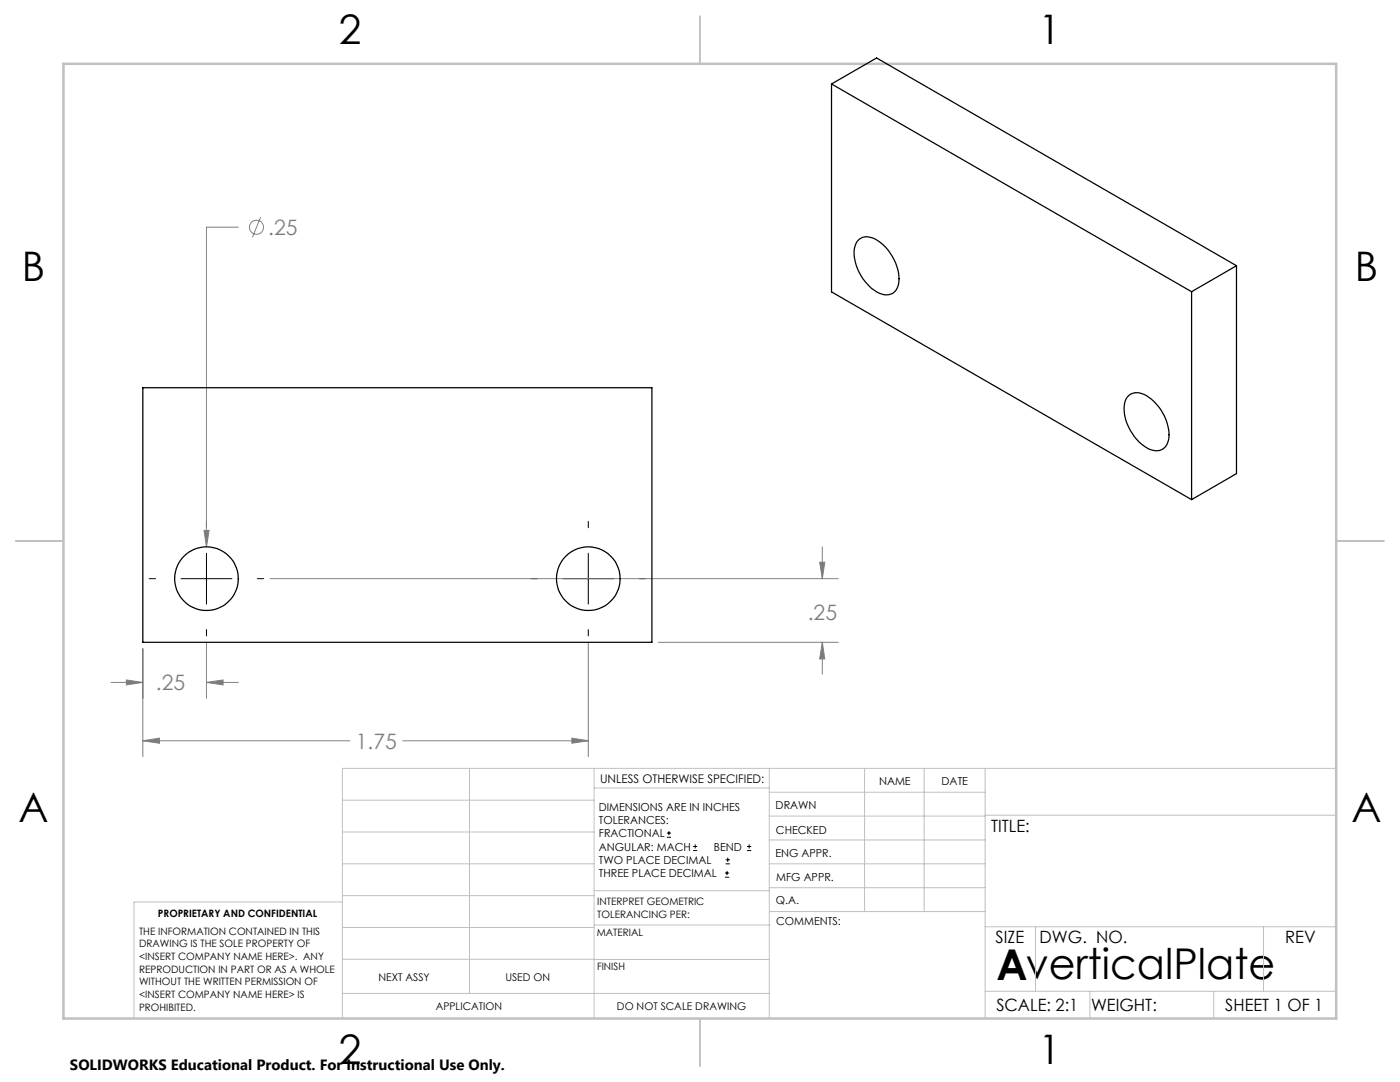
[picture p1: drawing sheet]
<svg xmlns="http://www.w3.org/2000/svg" width="279mm" height="216mm" viewBox="0 0 279 216" stroke-linecap="round" stroke-linejoin="round" font-family="sans-serif">
<g fill="none" stroke="#808080" stroke-width=".2">
<path d="M47.6 45.3h-6.4v63.8M52 43.3l-1.6 4.1M40.7 105.8h1l-.5 3.3zM53.9 115.5h113.4M163.6 112.2h1l-.5 3.3zM164.1 109.1v6.4M22.2 136.2h6.3M25.2 135.7l3.3 .5-3.3 .5zM28.5 129.4v21.6M41.2 136.2l3.3-.5v1zM41.2 128.2v11.1M41.2 136.2h6.4"/>
<path d="M117.4 128.2v22.8M131.4 128.2h35.9M164.1 128.2l.5 3.3h-1zM164.1 128.2v6.3M28.5 147.8l3.3-.5v1zM28.5 147.8h41.3M80.4 147.8h37M114.1 147.3l3.3 .5-3.3 .5z"/>
<circle cx="51.2" cy="45.3" r="1.41"/>
</g>
<g fill="none" stroke="#000" stroke-width=".2">
<path d="M29.8 115.5h1.2M36.1 115.5h10.2M41.2 104v1.3M41.2 110.4v10.1M51.4 115.5h1.2M106 115.5h1.2M112.3 115.5h10.2M117.4 104v1.3M117.4 110.4v10.1M127.6 115.5h1.2M41.2 125.6v1.3M117.4 125.6v1.3"/>
<path d="M133.1 167.1h.8M133.1 166.2h.8M133.5 165.8v.9M138.3 169.7h.8M138.3 168.9h.8M138.7 168.5v.8M144.7 175h.8M144.7 174.2h.8M144.8 172.4h.9M144.8 171.6h.9M145.1 173.8v.8M145.2 171.1v.9"/>
<path d="M149.1 169.7h.8M149.1 168.9h.8M149.5 168.5v.8"/>
</g>
<g fill="none" stroke="#c0c0c0" stroke-width=".2">
<path d="M68.3 159.7h50.3M93.7 153.3v44.9M118.6 153.3v49.9M118.6 157.2h34.9M153.5 153.3v49.9M153.5 158.1h43.1M172.5 153.3v28.6M184.4 153.3v28.6M196.6 153.3v49.9M266.7 153.3h-198.4v49.9M68.3 178.7h50.3M68.3 172.4h50.3"/>
<path d="M68.3 166h50.3M68.3 180h-41.6v23.2M118.6 177.7h35M153.5 167.6h43.1M153.5 162.8h43.1M153.5 172.4h43.1M153.5 177.1h43.1M196.6 162.7h70.1M68.3 198.2h85.2M68.3 191.4l85.2 .1M68.3 185.1h50.3M118.6 184.6h35"/>
<path d="M153.6 181.9h43M196.6 197.8h70.1M196.6 184.9h70.1M206.7 184.9v12.9M217.5 197.8v5.4M242.2 197.8v5.4M252.2 184.9v12.9"/>
</g>
<path d="M139.7 3.2v9.5M3.1 107.9h9.6M266.7 107.9h9.5M139.7 203.2v9.6" fill="none" stroke="#c0c0c0" stroke-width=".25"/>
<path d="M12.7 12.7h254v190.5h-254z" fill="none" stroke="#c0c0c0" stroke-width=".5"/>
<path d="M40.7 105.8l.5 3.3 .5-3.3zM163.6 112.2h1l-.5 3.3zM164.1 128.2l.5 3.3h-1zM25.2 135.7l3.3 .5-3.3 .5zM41.2 136.2l3.3-.5v1zM28.5 147.8l3.3-.5v1zM114.1 147.3l3.3 .5-3.3 .5z" fill="#808080"/>
<g fill="none" stroke="#000" stroke-width=".25">
<path d="M165.9 16.8l71.9 41.4M165.9 16.8v41.4l71.9 41.5M165.9 16.8l9-5.2 71.9 41.4M171.1 48.1a2.75 2.75 0 0 1 3.8-.2 9.5 9.5 0 0 1 4.4 8.8 2.5 2.5 0 0 1-3.9 1.8 9.7 9.7 0 0 1-4.9-8.6l.2-1zM237.8 58.2v41.5M246.8 53l-9 5.2M246.8 53v41.5l-9 5.2M28.5 77.4h101.6v50.8h-101.6zM225 79.2a3 3 0 0 1 4.3 .1 9.4 9.4 0 0 1 3.9 8.5 2.54 2.54 0 0 1-3.9 1.8 9.5 9.5 0 0 1-4.9-9.1z"/>
<circle cx="41.2" cy="115.5" r="6.4"/>
<circle cx="117.4" cy="115.5" r="6.4"/>
</g>
<text font-size="8.5" x="198.9" y="195.5">AverticalPlate</text>
<g font-size="8.1">
<text x="67.6" y="8.9">2</text>
<text x="207.3" y="8.9">1</text>
<text x="4.4" y="56.2">B</text>
<text x="270.4" y="56.2">B</text>
<text x="3.7" y="164.1">A</text>
<text x="269.7" y="164.1">A</text>
<text x="67.6" y="212.4">2</text>
<text x="207.3" y="212.4">1</text>
</g>
<g font-size="4.2" fill="#808080">
<text x="53.5" y="46.9">.25</text>
<text x="161.2" y="123.7">.25</text>
<text x="31.1" y="137.8">.25</text>
<text x="71" y="149.4">1.75</text>
</g>
<g font-size="3.4">
<text x="197.8" y="166">TITLE:</text>
<text x="198.7" y="188.1">SIZE</text>
<text x="207.5" y="188.1">DWG. NO.</text>
<text x="256.5" y="188.2">REV</text>
<text x="198.8" y="201.7">SCALE: 2:1</text>
<text x="217.7" y="201.8">WEIGHT:</text>
<text x="244.5" y="201.7">SHEET 1 OF 1</text>
</g>
<text font-size="3" x="14" y="213.5">SOLIDWORKS Educational Product. For Instructional Use Only.</text>
<text font-size="2.4" x="119.8" y="156.2">UNLESS OTHERWISE SPECIFIED:</text>
<g font-size="2.2">
<text x="119.5" y="161.8">DIMENSIONS ARE IN INCHES</text>
<text x="154.8" y="161.4">DRAWN</text>
<text x="175.4" y="156.6">NAME</text>
<text x="187.9" y="156.7">DATE</text>
<text x="119.5" y="164.4">TOLERANCES:</text>
<text x="119.5" y="167.1">FRACTIONAL</text>
<text x="154.9" y="166.3">CHECKED</text>
<text x="119.5" y="169.7">ANGULAR: MACH</text>
<text x="119.5" y="172.4">TWO PLACE DECIMAL</text>
<text x="142.5" y="169.7">BEND</text>
<text x="154.8" y="171">ENG APPR.</text>
<text x="119.5" y="175">THREE PLACE DECIMAL</text>
<text x="154.9" y="175.7">MFG APPR.</text>
<text x="154.9" y="180.4">Q.A.</text>
<text x="154.9" y="184.6">COMMENTS:</text>
</g>
<g font-size="2.1">
<text x="75.5" y="195.7">NEXT ASSY</text>
<text x="100.9" y="195.7">USED ON</text>
<text x="86.9" y="201.5">APPLICATION</text>
<text x="123.1" y="201.6">DO NOT SCALE DRAWING</text>
</g>
<g font-size="2">
<text x="31.5" y="182.9">PROPRIETARY AND CONFIDENTIAL</text>
<text x="119.2" y="180.6">INTERPRET GEOMETRIC</text>
<text x="119.2" y="183.1">TOLERANCING PER:</text>
<text x="27.8" y="186.5">THE INFORMATION CONTAINED IN THIS</text>
<text x="27.8" y="189">DRAWING IS THE SOLE PROPERTY OF</text>
<text x="27.8" y="191.6">&lt;INSERT COMPANY NAME HERE&gt;. ANY</text>
<text x="119.1" y="186.7">MATERIAL</text>
<text x="27.8" y="194.1">REPRODUCTION IN PART OR AS A WHOLE</text>
<text x="27.8" y="196.6">WITHOUT THE WRITTEN PERMISSION OF</text>
<text x="119.1" y="193.5">FINISH</text>
<text x="27.8" y="199.1">&lt;INSERT COMPANY NAME HERE&gt; IS</text>
<text x="27.8" y="201.7">PROHIBITED.</text>
</g>
</svg>
